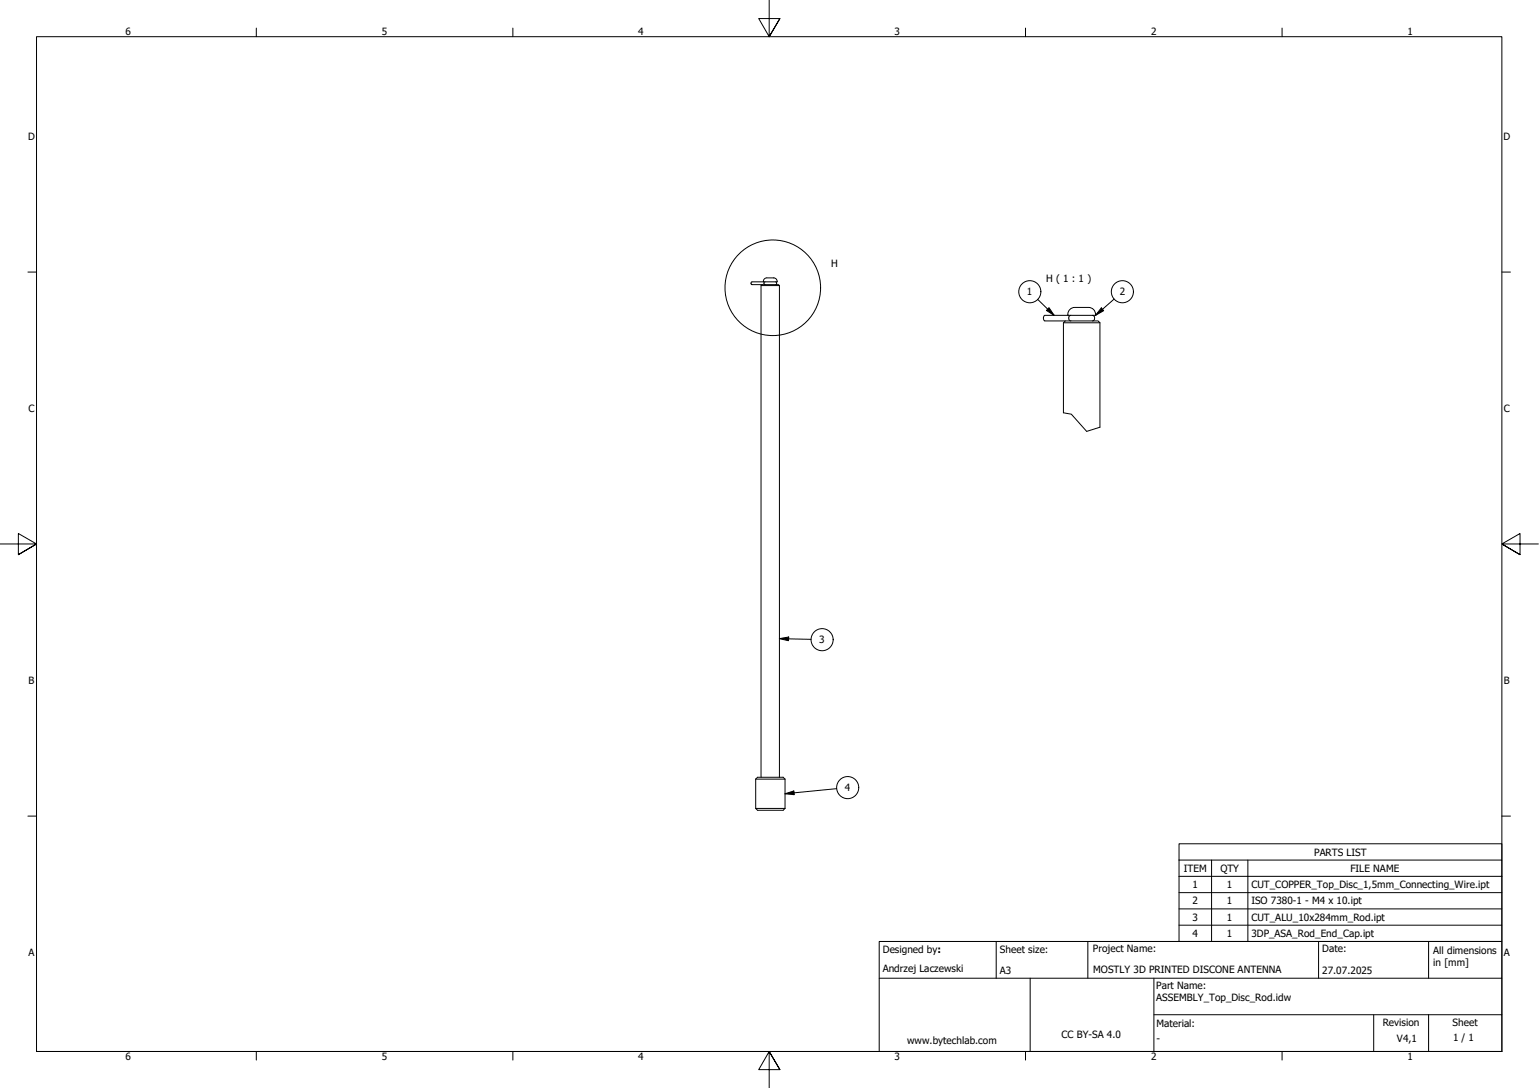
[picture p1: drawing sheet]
<svg xmlns="http://www.w3.org/2000/svg" width="420mm" height="297mm" viewBox="0 0 420 297" stroke-linecap="round" stroke-linejoin="round" font-family="sans-serif">
<!-- layer: Visible (ISO) -->
<g fill="none" stroke="#000" stroke-width=".27">
<path d="M207.8 78h5M208.4 76.8a.92 .92 0 0 1 .9-.9h2a.92 .92 0 0 1 .9 .9M208.4 76.9h-3.1l-.3 .4 .3 .4h2.7M208.4 76.8h3.8M208.5 77.3v.1M208.6 77.4l.3 .3M208.9 76.9l-.3 .3M211.7 76.9l.3 .2v.3l-.3 .3M290.3 88.1h10M291.5 86.1h-6.3a.94 .94 0 0 0 0 1.5h5.6M291.5 85.8v.3h7.6v-.3M291.8 86.7v.3"/>
<path d="M291.8 87l.2 .4 .4 .2M292.4 86.1l-.4 .2-.2 .4M297.2 83.9h-3.8a1.87 1.87 0 0 0-1.9 1.9M297.2 83.9a1.87 1.87 0 0 1 1.9 1.9M298.2 86.1l.5 .2 .1 .4M298.8 87l-.1 .4-.5 .2M298.8 86.7v.3M290.3 112.7v-24.6l.5-.5h9l.5 .5v28.5M206.3 212.7h8M206.3 212.7l.5-.5h7l.5 .5M206.3 212.7v8M207.8 212.2v-134.2l.2-.3h4.5l.3 .3v134.2"/>
<path d="M214.3 212.7v8M206.3 220.7h8M206.3 220.7l.5 .5h7l.5-.5"/>
</g>
<!-- layer: Break Line (ISO) -->
<path d="M290.3 112.7l2.2 .4 4.2 4.7 3.6-1.2" fill="none" stroke="#000" stroke-width=".27"/>
<!-- layer: Detail Boundary (ISO) -->
<circle cx="211" cy="78.6" r="13.1" fill="none" stroke="#000" stroke-width=".27"/>
<!-- layer: Symbol (ISO) -->
<g fill="none" stroke="#000" stroke-width=".27">
<path d="M283.3 81.7l4.5 4.4M286.4 84l1.4 2.1-2.1-1.3zM300.7 84.1l.6 .7-2.2 1.3zM304.2 81.6l-5.1 4.5M212.8 174.4l2.5-.5v1zM212.8 174.4l8.6 .1M214.3 216.7l2.4-.8 .2 1.1zM228.4 215.3l-14.1 1.4M321.9 234.8v-4.4h88.1v4.4M321.9 234.8h88.1v4.5M321.9 234.8v22.2h88.1v-17.7M321.9 239.3h88.1"/>
<path d="M330.8 234.8v22.2M340.7 234.8v22.2M321.9 243.7h88.1M321.9 248.1h88.1M321.9 252.6h88.1"/>
<circle cx="281.1" cy="79.6" r="3"/>
<circle cx="306.4" cy="79.6" r="3"/>
<circle cx="224.4" cy="174.6" r="3"/>
<circle cx="231.4" cy="215" r="3"/>
</g>
<!-- layer: Border (ISO) -->
<g fill="none" stroke="#000" stroke-width=".27">
<path d="M70 7.7v2.3M140 7.7v2.3M210 0v10l-2.9-4.9h5.8l-2.9 4.9 2.9-4.9M280 7.7v2.3M350 7.7v2.3M7.6 74.3h2.4M410 74.3h2.4M0 148.5h10l-5-2.8v5.7l5-2.9-5 2.9M420 148.5h-10l5-2.8v5.7l-5-2.9 5 2.9M7.6 222.8h2.4M410 222.8h2.4M10 287.1v-277.1h400v277.1h-400h400"/>
<path d="M70 287.1v2.3M140 287.1v2.3M212.9 292l-2.9-4.9 2.9 4.9h-5.8l2.9-4.9v9.9M280 287.1v2.3M350 287.1v2.3"/>
</g>
<!-- layer: Title (ISO) -->
<path d="M240 257h170v30.1h-170zM272 257v10.1M297 257v10.1M360 257v10.1M390 257v10.1M240 267.1h170M281.2 267.1v20M315 277h95M315 267.1v20M375 277v10.1M390 277v10.1" fill="none" stroke="#000" stroke-width=".27"/>
<!-- layer: Symbol (ISO) -->
<path d="M286.4 84l1.4 2.1-2.1-1.3zM300.7 84.1l.6 .7-2.2 1.3zM212.8 174.4l2.5-.5v1zM214.3 216.7l2.4-.8 .2 1.1z" fill="#000"/>
<g font-size="2.7">
<text x="34.2" y="9.6">6</text>
<text x="104.3" y="9.6">5</text>
<text x="174.2" y="9.6">4</text>
<text x="244.2" y="9.6">3</text>
<text x="314.3" y="9.6">2</text>
<text x="384.2" y="9.6">1</text>
<text x="7.7" y="38.1">D</text>
<text x="410.5" y="38.1">D</text>
<text x="226.9" y="73">H</text>
<text x="285.6" y="76.9">H ( 1 : 1 )</text>
<text x="280.4" y="80.6">1</text>
<text x="305.7" y="80.6">2</text>
<text x="7.7" y="112.4">C</text>
<text x="410.6" y="112.4">C</text>
<text x="223.6" y="175.6">3</text>
<text x="7.8" y="186.7">B</text>
<text x="410.6" y="186.7">B</text>
<text x="230.6" y="216">4</text>
<text x="358.8" y="233.6">PARTS LIST</text>
<text x="323.2" y="238">ITEM</text>
<text x="333.2" y="238">QTY</text>
<text x="368.7" y="238">FILE NAME</text>
<text x="325.6" y="242.5">1</text>
<text x="335" y="242.5">1</text>
<text x="341.6" y="242.5">CUT_COPPER_Top_Disc_1,5mm_Connecting_Wire.ipt</text>
<text x="325.6" y="246.9">2</text>
<text x="325.6" y="251.4">3</text>
<text x="335" y="246.9">1</text>
<text x="335" y="251.4">1</text>
<text x="341.6" y="246.9">ISO 7380-1 - M4 x 10.ipt</text>
<text x="341.6" y="251.4">CUT_ALU_10x284mm_Rod.ipt</text>
<text x="325.6" y="255.8">4</text>
<text x="335" y="255.8">1</text>
<text x="341.6" y="255.9">3DP_ASA_Rod_End_Cap.ipt</text>
<text x="7.7" y="260.9">A</text>
<text x="241" y="260.1">Designed by:</text>
<text x="273" y="260.1">Sheet size:</text>
<text x="298.4" y="260">Project Name:</text>
<text x="361" y="260">Date:</text>
<text x="391.3" y="260.5">All dimensions</text>
<text x="391.3" y="263.8">in [mm]</text>
<text x="410.6" y="260.9">A</text>
<text x="241" y="265.5">Andrzej Laczewski</text>
<text x="273" y="266">A3</text>
<text x="298.4" y="265.7">MOSTLY 3D PRINTED DISCONE ANTENNA</text>
<text x="361" y="266">27.07.2025</text>
<text x="315.7" y="270.1">Part Name:</text>
<text x="315.7" y="273.4">ASSEMBLY_Top_Disc_Rod.idw</text>
<text x="315.7" y="280.3">Material:</text>
<text x="377.5" y="280">Revision</text>
<text x="396.6" y="280.1">Sheet</text>
<text x="247.6" y="285.1">www.bytechlab.com</text>
<text x="289.8" y="283.5">CC BY-SA 4.0</text>
<text x="315.7" y="284.6">-</text>
<text x="381.4" y="284.6">V4,1</text>
<text x="396.7" y="284.3">1 / 1</text>
<text x="34.2" y="289.4">6</text>
<text x="104.3" y="289.4">5</text>
<text x="174.2" y="289.4">4</text>
<text x="244.2" y="289.4">3</text>
<text x="314.3" y="289.4">2</text>
<text x="384.2" y="289.4">1</text>
</g>
</svg>
